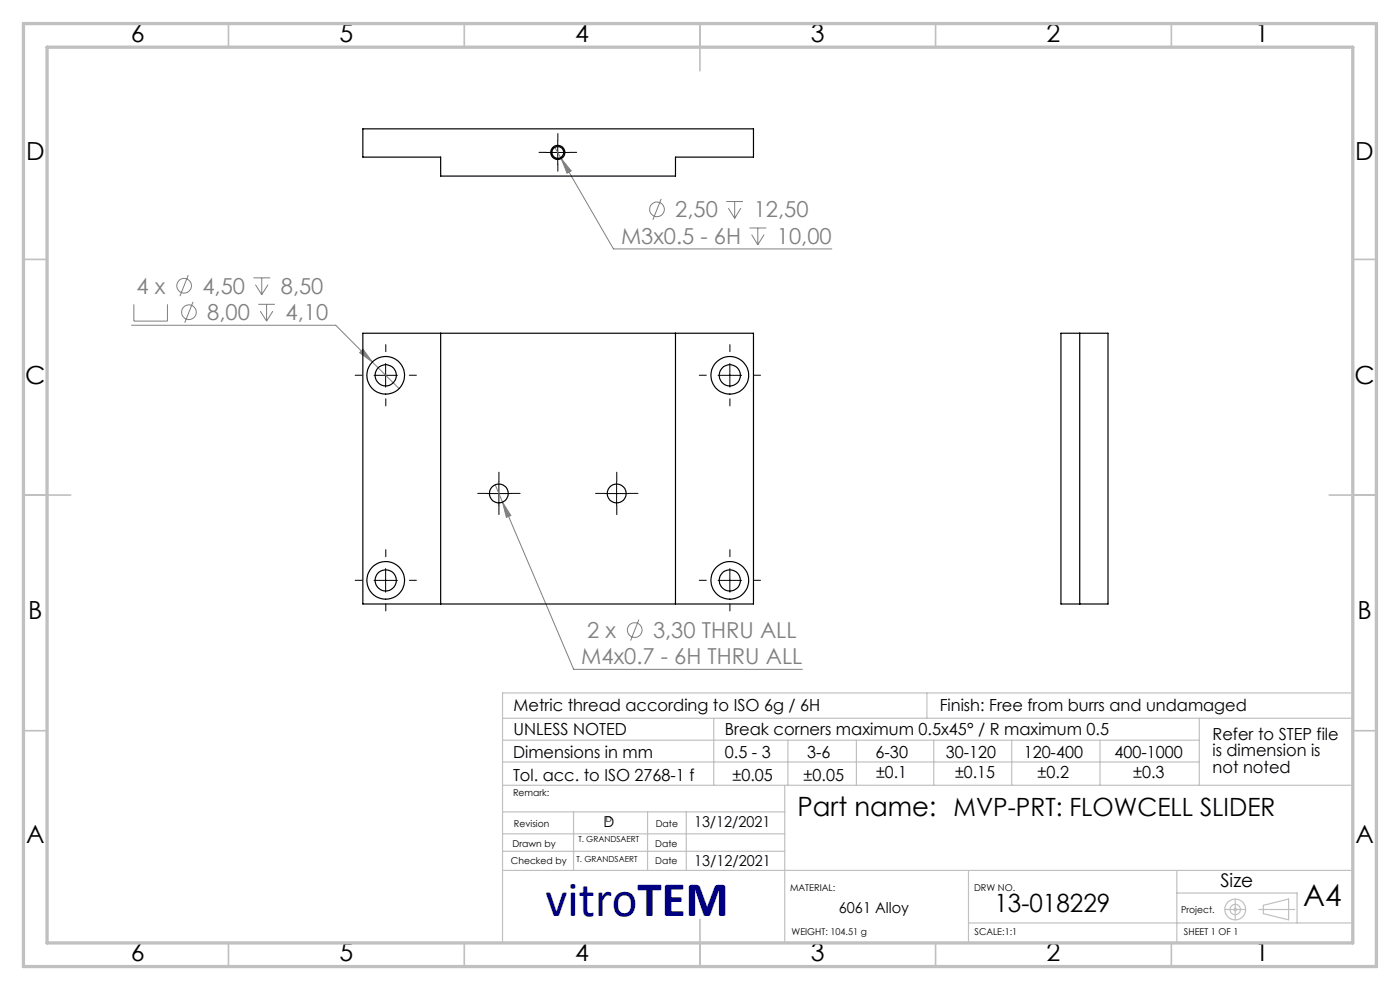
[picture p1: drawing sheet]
<svg xmlns="http://www.w3.org/2000/svg" width="297mm" height="210mm" viewBox="0 0 297 210" stroke-linecap="round" stroke-linejoin="round" font-family="sans-serif">
<g fill="none" stroke="#808080" stroke-width=".21">
<path d="M117.6 31l1.5 2.6M119.1 33.6l2.1 2.7-.9 .5zM119.1 33.6l11 19.2h46.4M39.9 58.4l-1.7 4.4M53.8 58.9h3.5M55.5 58.9v3.6M140.3 42.2l-1.8 4.4M154.1 42.7h3.5M154.5 44.2l1.4 2.1M155.9 42.7v3.6M157.2 44.2l-1.3 2.1M159 48.4h3.6"/>
<path d="M159.5 49.8l1.3 2.1M160.8 48.4v3.5M162.1 49.8l-1.3 2.1M27.9 69h43.3l7.8 7.8M28.4 64.5v3.6h7.1v-3.6M41 64l-1.8 4.5M54.2 60.4l1.3 2.1M54.8 64.5h3.5M55.2 66l1.4 2.1M56.6 64.5v3.6M56.9 60.4l-1.4 2.1M57.9 66l-1.3 2.1"/>
<path d="M77 74.1l2 2.7-2.7-2zM79 76.8l5.7 5.6M105.1 102.8l1.5 3.7M106.6 106.5l1.8 2.9-1 .3zM106.6 106.5l15.1 35.5h48.5M135.5 131.4l-1.7 4.5"/>
<circle cx="139.4" cy="44.4" r="1.55"/>
<circle cx="39" cy="60.6" r="1.56"/>
<circle cx="40.1" cy="66.2" r="1.55"/>
<circle cx="134.7" cy="133.6" r="1.55"/>
</g>
<g fill="none" stroke="#c0c0c0" stroke-width=".25">
<path d="M106.6 152.4h180.1M106.7 157h147.7M151.4 152.4v14.2M167.1 157v9.6M181.7 157v9.6M196.6 147v5.4M198.1 157v9.6M214.6 157v9.6M233.4 157v9.6M254.4 152.4v14.2M286.7 147h-180.1v52.7M106.6 166.6h180.1"/>
<path d="M106.6 161.6h147.8M106.6 176.9h59.9M106.6 172.2h59.9M121.7 172.2v12.4M137.4 172.2v12.4M145.6 172.2v12.3M166.5 166.6v33.2M106.6 180.6h59.9M106.6 184.6h180.1M205.5 195.8h81.2M205.5 184.6v15.2M249.7 184.6v15.2"/>
<path d="M249.7 189.4h25.5v6.4M259.9 192.9h4.4M262 190.7v4.4M267.1 192.9h7.6M268 192l5.4-1.3v4.4l-5.4-1.3z"/>
<circle cx="262" cy="192.9" r=".27"/>
<circle cx="262" cy="192.9" r="2.21"/>
<circle cx="262" cy="192.9" r="1.11"/>
</g>
<g fill="none" stroke="#000" stroke-width=".21" stroke-dasharray="15.2 1.3 1.3 1.3">
<path d="M115.8 32.3h-1.5M118.3 29.8v-1.5M118.3 34.8v1.5M120.8 32.3h1.5M76.8 79.6h-1.5M81.8 74.6v-1.5M86.8 79.6h1.5M149.8 79.6h-1.5M154.8 74.6v-1.5M159.8 79.6h1.5M81.8 84.6v1.5M154.8 84.6v1.5"/>
<path d="M81.8 118.1v-1.5M103.3 104.7h-2M105.8 102.2v-2M105.8 107.2v2M108.3 104.7h2M128.3 104.7h-2M130.8 102.2v-2M130.8 107.2v2M133.3 104.7h2M154.8 118.1v-1.5M76.8 123.1h-1.5M81.8 128.1v1.5"/>
<path d="M86.8 123.1h1.5M149.8 123.1h-1.5M154.8 128.1v1.5M159.8 123.1h1.5"/>
</g>
<g fill="none" stroke="#000" stroke-width=".21">
<path d="M115.8 32.3h5M118.3 29.8v5M79.3 79.6h5M81.8 77.1v5M152.3 79.6h5M154.8 77.1v5M103.3 104.7h5M105.8 102.2v5M128.3 104.7h5M130.8 102.2v5M79.3 123.1h5M81.8 120.6v5"/>
<path d="M152.3 123.1h5M154.8 120.6v5"/>
</g>
<g fill="none" stroke="#c0c0c0" stroke-width=".35">
<path d="M48.5 5v5M98.5 5v5M148.5 5v10M198.5 5v5M248.5 5v5M5 55h5M287 55h5M5 105h10M282 105h10M5 155h5M287 155h5M148.5 195v10"/>
<path d="M48.5 200v5M98.5 200v5M198.5 200v5M248.5 200v5"/>
</g>
<path d="M5 5h287v200h-287zM10 10h277v190h-277z" fill="none" stroke="#c0c0c0" stroke-width=".7"/>
<path d="M77 74.1l-.7 .7 2.7 2zM106.6 106.5l.8 3.2 1-.3zM119.1 33.6l1.2 3.2 .9-.5z" fill="#808080"/>
<g fill="none" stroke="#000" stroke-width=".25">
<path d="M77 27.3h82.8v6h-16.5v4.1h-49.8v-4.1h-16.5zM77 70.7h82.8v57.4h-82.8zM93.5 70.7v57.4M143.3 70.7v57.4M225.1 70.7h10v57.4h-10zM229.1 70.7v57.4"/>
<circle cx="118.3" cy="32.3" r="1.51"/>
<circle cx="118.3" cy="32.3" r="1.25"/>
<circle cx="81.8" cy="79.6" r="2.25"/>
<circle cx="81.8" cy="79.6" r="4"/>
<circle cx="154.8" cy="79.6" r="2.24"/>
<circle cx="154.8" cy="79.6" r="4"/>
<circle cx="105.8" cy="104.7" r="2"/>
<circle cx="130.8" cy="104.7" r="2.01"/>
<circle cx="81.8" cy="123.1" r="2.25"/>
<circle cx="81.8" cy="123.1" r="4"/>
<circle cx="154.8" cy="123.1" r="2.24"/>
<circle cx="154.8" cy="123.1" r="4"/>
</g>
<text font-size="10.6" fill="#000080" x="115.8" y="194.4">vitroTEM</text>
<text font-size="6.3" x="276.5" y="192.2">A4</text>
<text font-size="5.6" x="169.2" y="173.1">Part name: MVP-PRT: FLOWCELL SLIDER</text>
<g font-size="5.3">
<text x="27.8" y="8.9">6</text>
<text x="72" y="8.9">5</text>
<text x="122" y="8.9">4</text>
<text x="172" y="8.9">3</text>
<text x="222" y="8.9">2</text>
<text x="266.3" y="8.9">1</text>
<text x="5.5" y="33.9">D</text>
<text x="287.5" y="33.9">D</text>
<text x="5.3" y="81.4">C</text>
<text x="287.3" y="81.4">C</text>
<text x="6" y="131.4">B</text>
<text x="288" y="131.4">B</text>
<text x="5.5" y="178.9">A</text>
<text x="287.5" y="178.9">A</text>
<text x="211" y="193.5">13-018229</text>
<text x="27.8" y="203.9">6</text>
<text x="72" y="203.9">5</text>
<text x="122" y="203.9">4</text>
<text x="172" y="203.9">3</text>
<text x="222" y="203.9">2</text>
<text x="266.3" y="203.9">1</text>
</g>
<g font-size="4.7" fill="#808080">
<text x="143.3" y="46.1">2,50</text>
<text x="159.9" y="46.1">12,50</text>
<text x="131.7" y="51.7">M3x0.5 - 6H</text>
<text x="164.8" y="51.7">10,00</text>
<text x="29" y="62.3">4 x</text>
<text x="42.9" y="62.3">4,50</text>
<text x="59.6" y="62.3">8,50</text>
<text x="44" y="67.9">8,00</text>
<text x="60.6" y="67.9">4,10</text>
<text x="124.5" y="135.3">2 x</text>
<text x="138.5" y="135.3">3,30 THRU ALL</text>
<text x="123.3" y="140.9">M4x0.7 - 6H THRU ALL</text>
</g>
<text font-size="4" x="258.9" y="188.1">Size</text>
<g font-size="3.5">
<text x="108.9" y="156">UNLESS NOTED</text>
<text x="108.9" y="150.8">Metric thread according to ISO 6g / 6H</text>
<text x="153.8" y="156">Break corners maximum 0.5x45° / R maximum 0.5</text>
<text x="199.3" y="150.8">Finish: Free from burrs and undamaged</text>
<text x="108.8" y="160.7">Dimensions in mm</text>
<text x="153.8" y="160.7">0.5 - 3</text>
<text x="171.2" y="160.7">3-6</text>
<text x="185.7" y="160.7">6-30</text>
<text x="200.6" y="160.7">30-120</text>
<text x="217.2" y="160.7">120-400</text>
<text x="236.5" y="160.7">400-1000</text>
<text x="257.2" y="156.9">Refer to STEP file</text>
<text x="257.2" y="160.4">is dimension is</text>
<text x="108.8" y="165.6">Tol. acc. to ISO 2768-1 f</text>
<text x="155.4" y="165.6">±0.05</text>
<text x="170.5" y="165.6">±0.05</text>
<text x="185.9" y="165">±0.1</text>
<text x="202.6" y="165">±0.15</text>
<text x="220.1" y="165">±0.2</text>
<text x="240.4" y="165">±0.3</text>
<text x="257.2" y="163.9">not noted</text>
</g>
<g font-size="3.2">
<text x="128" y="175.5">D</text>
<text x="147.2" y="175.5">13/12/2021</text>
<text x="147.3" y="183.7">13/12/2021</text>
<text x="178" y="193.6">6061 Alloy</text>
</g>
<g font-size="2">
<text x="108.8" y="168.9">Remark:</text>
<text x="108.7" y="179.6">Drawn by</text>
<text x="109" y="175.5">Revision</text>
<text x="139" y="179.6">Date</text>
<text x="139.1" y="175.5">Date</text>
<text x="108.4" y="183.2">Checked by</text>
<text x="139" y="183.2">Date</text>
<text x="167.6" y="189">MATERIAL:</text>
<text x="206.6" y="189">DRW NO.</text>
<text x="250.6" y="193.6">Project.</text>
<text x="167.9" y="198.4">WEIGHT: 104.51 g</text>
<text x="206.8" y="198.4">SCALE:1:1</text>
<text x="251.2" y="198.4">SHEET 1 OF 1</text>
</g>
<g font-size="1.8">
<text x="122.7" y="178.6">T. GRANDSAERT</text>
<text x="128.5" y="174.4">D</text>
<text x="122.3" y="182.8">T. GRANDSAERT</text>
</g>
</svg>
